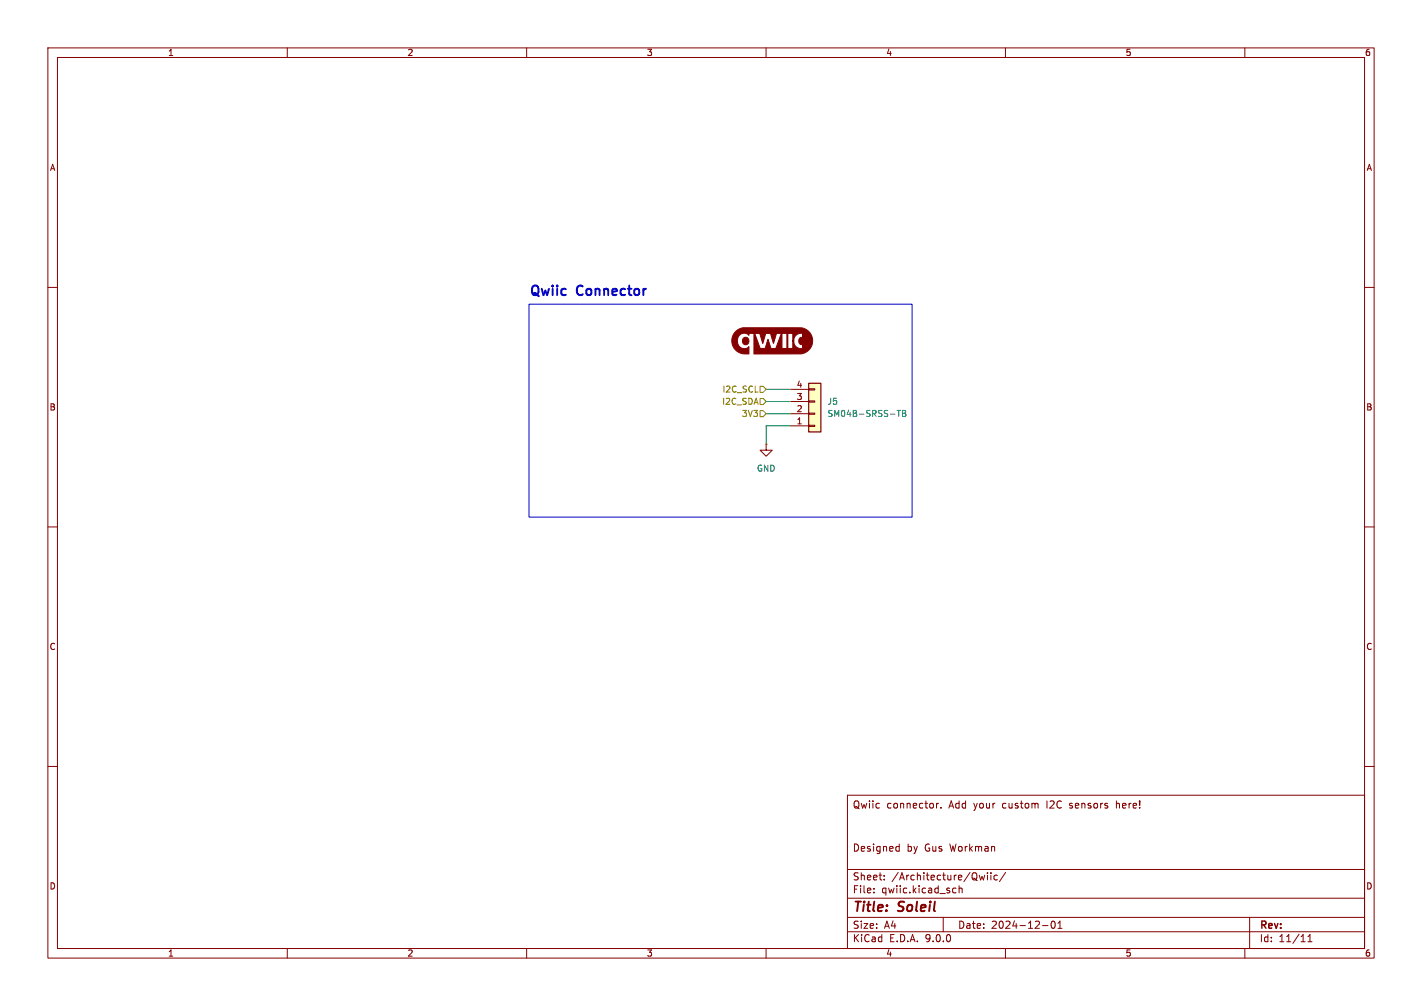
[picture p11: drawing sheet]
<svg xmlns="http://www.w3.org/2000/svg" width="297mm" height="210mm" viewBox="0 0 297 210" stroke-linecap="round" stroke-linejoin="round" font-family="sans-serif">
<path d="M0 0h297v210h-297z" fill="#fff" stroke="#fff" stroke-width=".21"/>
<g fill="none" stroke="#840000" stroke-width=".21">
<path d="M10 10h277v190h-277zM12 12h273v186h-273zM60 10v2M110 10v2M160 10v2M210 10v2M260 10v2M10 60h2M285 60h2M160 92.7v1.3h1.3l-1.3 1.3-1.3-1.3h1.3M160 92.7h.1M10 110h2"/>
<path d="M285 110h2M10 160h2M177 166h108v32h-108zM187.4 176.7l.4 .1M187.8 176.2v1.5M187.8 177.6l-.4 .1M195.6 167.7v1M196 167.7l-.4 .3M196.5 168.6v.1M233.2 167.2v1.5M233.2 167.8h.1M285 160h2"/>
<path d="M60 198v2M110 198v2M160 198v2M177 194.5h108M177 191.5h108M177 187.5h108M177 181.5h108M182.5 186.3v.1M182.5 185.5v.1M184.7 183.6v.1M184.7 182.8v.1M197 191.5v3"/>
<path d="M199.1 186.3h.6M199.1 185.5h.6M200.3 185.5l.2-.1 .4 .1 .1 .9M200.3 184.9v1.5M205.7 182.7l-.3 1-.3-.7-.3 .7M206.2 182.2v.1M206.2 182.7v1M207 182.2v.1M207 182.7v1M208.3 182.8l-.4-.1-.3 .3 .1 .6h.6M210 198v2M210 182.1l-1.3 2"/>
<path d="M217.7 193.2h1.2M219.7 192.4l.2-.1a.8 .8 0 0 1 .5 .7 .8 .8 0 0 1-.5 .8l-.2-.1-.2-.5zM221 193.8h.8M221 192.7l.4-.4v1.5M260 198v2M261 191.5v6.5M273.2 196.6h.8M273.2 195.5l.4-.4v1.5"/>
</g>
<g fill="#840000" stroke="#840000" stroke-width=".21">
<path d="M153.7 69.2l.5-.4 1-.4h12a2.74 2.74 0 0 1 2.5 2.7 2.74 2.74 0 0 1-2.4 2.8h-9.8v-4.3h.1l1.2 3.1h1l.6-1.9 .6 1.9h4.6v-1.5h.2a1.51 1.51 0 0 0 1.8 1.6v-.9a.76 .76 0 0 1-.8-.7 .76 .76 0 0 1 .8-.8v-.8a1.54 1.54 0 0 0-1.8 1.6h-.2v-1.6h-1v3.1h-.3v-3.1h-1v3.1h-1.3l1.2-3.1h-1l-.6 2.1-.7-2.1h-1l-.6 2.1-.6-2.1h-2.3v.4a1.46 1.46 0 0 0-1.9-.2 1.46 1.46 0 0 0-.4 1.9 1.37 1.37 0 0 0 2.3 .7v1.5a2.83 2.83 0 0 1-3.1-1.3 2.83 2.83 0 0 1 .4-3.4z"/>
<circle cx="155.7" cy="71.2" r=".75"/>
</g>
<path d="M168.9 80h2.5v10.2h-2.5z" fill="#ffffc2"/>
<path d="M168.9 80h2.5v10.2h-2.5z" fill="none" stroke="#840000" stroke-width=".25"/>
<path d="M165.1 88.9h3.8M165.1 86.4h3.8M165.1 83.8h3.8M165.1 81.3h3.8M168.9 88.8h1.3v.2h-1.3zM168.9 86.2h1.3v.3h-1.3zM168.9 83.7h1.3v.2h-1.3zM168.9 81.2h1.3v.2h-1.3z" fill="none" stroke="#840000" stroke-width=".21"/>
<path d="M187.3 85.7h.8M187.7 85.7v1.2M188.5 85.7h.4l.3 .2-.3 .4 .3 .1v.3l-.2 .2h-.5zM188.5 86.3h.4" fill="none" stroke="#008484" stroke-width=".21"/>
<path d="M158.7 83.2h.7l.6 .6-.6 .7h-.7zM158.7 85.7h.7l.6 .7-.6 .6h-.7zM158.7 80.6h.7l.6 .7-.6 .6h-.7z" fill="none" stroke="#848400" stroke-width=".21"/>
<path d="M160 83.8h5.1M160 81.3h5.1M160 86.4h5.1M165.1 88.9h-5.1v3.8" fill="none" stroke="#008400" stroke-width=".21"/>
<path d="M110.5 63.5h80v44.5h-80z" fill="none" stroke="#0000c2" stroke-width=".21"/>
<g font-size="2.8" fill="#0000c2">
<text x="110.5" y="62.3">Qwiic</text>
<text x="120.6" y="62.3">Connector</text>
</g>
<g font-size="2.8" fill="#840000">
<text x="178" y="190.9">Title:</text>
<text x="187.7" y="190.9">Soleil</text>
</g>
<g font-size="2.1" fill="#840000">
<text x="178" y="169">Qwiic</text>
<text x="185.2" y="169">connector.</text>
<text x="198.2" y="169">Add</text>
<text x="203.5" y="169">your</text>
<text x="209.6" y="169">custom</text>
<text x="219" y="169">I2C</text>
<text x="223.9" y="169">sensors</text>
<text x="233.8" y="169">here!</text>
<text x="178" y="178">Designed</text>
<text x="189.4" y="178">by</text>
<text x="193.2" y="178">Gus</text>
<text x="198.5" y="178">Workman</text>
<text x="178" y="184">Sheet:</text>
<text x="186.2" y="184">/Architecture/Qwiic/</text>
<text x="178" y="186.7">File:</text>
<text x="184.1" y="186.7">qwiic.kicad_sch</text>
<text x="178" y="196.9">KiCad</text>
<text x="178" y="194.1">Size:</text>
<text x="184.7" y="194.1">A4</text>
<text x="185.7" y="196.9">E.D.A.</text>
<text x="193.3" y="196.9">9.0.0</text>
<text x="200" y="194.1">Date:</text>
<text x="207" y="194.1">2024-12-01</text>
<text x="263" y="194.3">Rev:</text>
<text x="263" y="196.9">Id:</text>
<text x="267.1" y="196.9">11/11</text>
</g>
<g font-size="1.8" fill="#840000">
<text x="35" y="11.9">1</text>
<text x="85" y="11.9">2</text>
<text x="135" y="11.9">3</text>
<text x="185" y="11.9">4</text>
<text x="235" y="11.9">5</text>
<text x="285" y="11.9">6</text>
<text x="10.3" y="35.9">A</text>
<text x="285.3" y="35.9">A</text>
<text x="166.3" y="83.6">3</text>
<text x="166.3" y="81">4</text>
<text x="10.3" y="85.9">B</text>
<text x="166.3" y="88.6">1</text>
<text x="166.3" y="86.1">2</text>
<text x="285.3" y="85.9">B</text>
<text x="10.3" y="135.9">C</text>
<text x="285.3" y="135.9">C</text>
<text x="10.3" y="185.9">D</text>
<text x="285.3" y="185.9">D</text>
<text x="35" y="199.9">1</text>
<text x="85" y="199.9">2</text>
<text x="135" y="199.9">3</text>
<text x="185" y="199.9">4</text>
<text x="235" y="199.9">5</text>
<text x="285" y="199.9">6</text>
</g>
<g font-size="1.8" fill="#848400">
<text x="150.8" y="82.1">I2C_SCL</text>
<text x="150.7" y="84.7">I2C_SDA</text>
<text x="154.8" y="87.2">3V3</text>
</g>
<g font-size="1.8" fill="#008484">
<text x="172.7" y="84.7">J5</text>
<text x="172.7" y="87.2">SM04B-SRSS-TB</text>
<text x="158" y="98.7">GND</text>
</g>
</svg>
